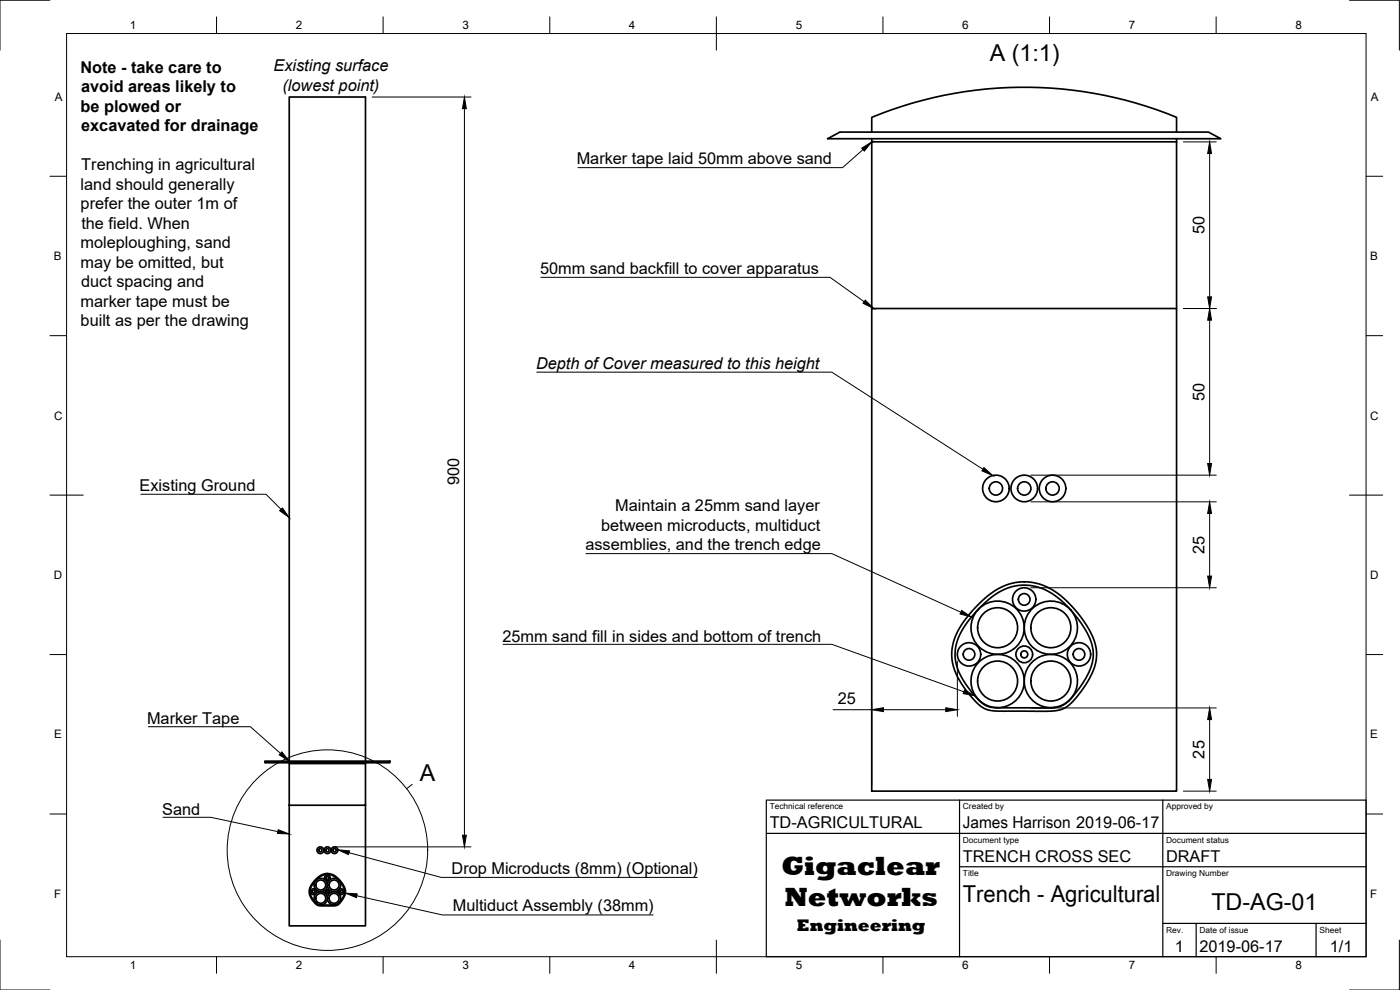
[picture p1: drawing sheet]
<svg xmlns="http://www.w3.org/2000/svg" width="420mm" height="297mm" viewBox="0 0 420 297" stroke-linecap="round" stroke-linejoin="round" font-family="sans-serif">
<!-- layer: Visible -->
<g fill="none" stroke="#000" stroke-width=".51">
<path d="M261.6 39.6v-4.4a120.4 120.4 0 0 1 91.5 0v4.4M248.4 41.6l3.7-2h110.6l3.7 2zM261.6 41.6v1M353.1 42.6h-91.5v50M353.1 41.6v51M261.6 92.6h91.5v144.8h-91.5zM293.5 183l-3.2 3.8-2.4 3.9-1 3.2-.3 2.8 .6 3.4 1.2 2.7 2.1 3.4 3 3.6M293.7 181.3l3.6-3.2 3.5-2 3.6-1.2 3.5-.3 3.8 .6 3.1 1.2 3.7 2.4 3.3 3.3 3 3.6 2.4 3.8 1.4 3.3 .5 3.5-.5 3.3-1.6 3.9-2.6 4.1-2.8 3.2-2 1.6-2.7 .8-15.8 .2-2.6-.1-2.5-.5-1.7-.9-1.5-1.3-3-3.7-2.5-3.9-1.3-3.5-.4-3.5 .6-3.5 1.7-3.9 2.4-3.5zM293.7 182.7l3.3-3.1 3.5-2.3 3.5-1.3 3.7-.4 3.7 .5 3.2 1.3 3.6 2.5 3.1 3.1M293.7 182.7l-.2 .3M293.7 182.7a8 8 0 0 1 13.3 3.1 8 8 0 0 1-8.7 10.5 8 8 0 0 1-5.5-12.5l.7-.8M321.3 183a8 8 0 0 0-13.4 2.5 8 8 0 0 0 8.4 10.8 8 8 0 0 0 5.7-12.4l-.6-.8"/>
<path d="M321.3 183l.1 .1M321.4 183.1l2.5 3.1 2.3 3.5 1.4 3.2 .5 3-.3 2.9-1 3-2.5 4.1-2.9 3.7M293.5 209.8l2.3 1.9 1.4 .4 1.6 .2M293.5 209.8a8 8 0 0 1 2.1-12.5 8 8 0 0 1 11.6 5.2 8 8 0 0 1-8 9.8M293.5 209.8a8 8 0 0 0 5.3 2.5M298.8 212.3l.4 .1M298.8 212.3h.4M299.2 212.4h16.5M316.4 212.3l-.7 .1M316.4 212.3h-.7M320.8 210.3l-2.1 1.4-2.3 .6M320.8 210.2l-1.7 1.2-2.7 .9"/>
<path d="M321.4 209.5l-.6 .7M321.4 209.5a8 8 0 0 0-2.5-12.3 8 8 0 0 0-11.3 5.5 8 8 0 0 0 8.1 9.6M321.4 209.6l-.6 .7M79.5 228.4h37.5v.5h-37.5zM86.8 228.4v-199.3h22.9v199.3M86.8 228.9v.2M109.7 228.9v.2M86.8 241.6h22.9v-12.5h-22.9v48.7h22.9v-36.2M94.7 263.9l1.8-1.4 1.6-.4 1.8 .3 1.6 1.2 1.4 1.7 .8 1.9-.3 1.6-1.6 2.4-1.2 .6h-4.2l-1-.1-.8-.6-1.4-2-.4-1.7 .5-1.6zM94.8 264.2l-1.5 2-.2 1.9 .4 1.1 1 1.4 .8 .7 .8 .2M94.8 264.1l1.9-1.4 1.7-.4 1.9 .6 1.4 1.3M94.8 264.1v.1"/>
<path d="M94.8 264.1a2 2 0 0 1 3.3 .7 2 2 0 0 1-1.9 2.7 2 2 0 0 1-1.7-2.9l.3-.4M96.1 271.5l.1 .1M96.1 271.5h.1M96.1 271.5a2 2 0 0 1-1.5-3.1 2 2 0 0 1 3.4 .2 2 2 0 0 1-1.8 2.9M100.3 271.5h.2M100.3 271.5l-4.1 .1M100.5 271.5h-.2M101.6 271l-1.1 .5M101.7 264.2l1.3 1.9 .4 1.3-.3 1.5-1.3 2M101.7 264.2h.1M101.8 270.9l-.2 .1M101.8 270.8a2 2 0 0 0-.7-3.1 2 2 0 0 0-2.8 1.4 2 2 0 0 0 2 2.4"/>
<path d="M101.8 270.8l-.2 .2"/>
<circle cx="298.9" cy="146.6" r="4"/>
<circle cx="298.9" cy="146.6" r="2"/>
<circle cx="307.4" cy="146.6" r="4"/>
<circle cx="307.4" cy="146.6" r="2"/>
<circle cx="315.9" cy="146.6" r="4"/>
<circle cx="315.9" cy="146.6" r="2"/>
<circle cx="307.4" cy="179.8" r="3.5"/>
<circle cx="307.4" cy="179.8" r="1.75"/>
<circle cx="290.8" cy="196.3" r="3.5"/>
<circle cx="290.8" cy="196.3" r="1.75"/>
<circle cx="299.4" cy="188.3" r="6"/>
<circle cx="307.4" cy="196.3" r="2.51"/>
<circle cx="307.4" cy="196.3" r="1.05"/>
<circle cx="315.4" cy="188.3" r="6"/>
<circle cx="323.8" cy="196.3" r="3.5"/>
<circle cx="323.8" cy="196.3" r="1.75"/>
<circle cx="299.4" cy="204.3" r="6"/>
<circle cx="315.4" cy="204.3" r="6"/>
<circle cx="96.1" cy="255.1" r="1.01"/>
<circle cx="96.1" cy="255.1" r=".5"/>
<circle cx="98.2" cy="255.1" r="1.01"/>
<circle cx="98.2" cy="255.1" r=".5"/>
<circle cx="100.4" cy="255.1" r="1.01"/>
<circle cx="100.4" cy="255.1" r=".5"/>
<circle cx="94.1" cy="267.5" r=".88"/>
<circle cx="94.1" cy="267.5" r=".43"/>
<circle cx="96.3" cy="269.5" r="1.49"/>
<circle cx="96.3" cy="265.5" r="1.49"/>
<circle cx="98.2" cy="263.4" r=".88"/>
<circle cx="98.2" cy="267.5" r=".62"/>
<circle cx="98.2" cy="267.5" r=".26"/>
<circle cx="98.2" cy="263.4" r=".43"/>
<circle cx="100.3" cy="265.5" r="2"/>
<circle cx="100.3" cy="269.5" r="1.49"/>
<circle cx="100.3" cy="265.5" r="1.49"/>
<circle cx="102.4" cy="267.5" r=".88"/>
<circle cx="102.4" cy="267.5" r=".43"/>
</g>
<!-- layer: Border -->
<g fill="none" stroke="#000" stroke-width=".3">
<path d="M15 .1h-15v15M20 10.1h390v276.9h-390zM65 5.1v5M115 5.1v5M165 5.1v5M215 5.1v10M265 5.1v5M315 5.1v5M365 5.1v5M405 .1h15v15M15 52.9h5M410 52.9h5"/>
<path d="M15 100.7h5M410 100.7h5M15 148.6h10M405 148.6h10M15 196.4h5M410 196.4h5M15 244.2h5M410 244.2h5M0 282.1v14.9h15M65 287v5M115 287v5M165 287v5"/>
<path d="M215 282.1v9.9M265 287v5M315 287v5M365 287v5M420 282.1v14.9h-15"/>
</g>
<!-- layer: TitleBlock -->
<path d="M230 240.1h180v46.9h-180zM230 250h180M288 240.1v46.9M349 240.1v46.9M288 260.1h122M349 277.1h61M359 277.1v9.9M395 277.1v9.9" fill="none" stroke="#000" stroke-width=".36"/>
<!-- layer: Annotations -->
<g fill="none" stroke="#000" stroke-width=".3">
<path d="M259 44.9l-6.1 5.4h-79.5M162.3 83.2h86.8l10.3 7.3M161.1 111.7h88.5l45.4 29.1M42.3 148.3h37.5l4.5 4.5M175.9 166.1h73.7l38.8 17.6M151 193.3h98.6l39.7 14.3M44.5 218h30.6l9.1 8M123.7 235.3l-1.7 1.4M48.9 245.2h14.3l20.2 4.3M104.7 255.8l27.7 7.5h76.9M107.1 268.8l25.7 5.7h63.2"/>
<circle cx="98.3" cy="255.1" r="30.1"/>
</g>
<!-- layer: Dimensions -->
<g fill="none" stroke="#000" stroke-width=".3">
<path d="M111.7 29.1h29.7M139.4 32.6v218M355.1 42.6h9.9M363 46.1v43M355.1 92.6h9.9M363 96.1v43M309.4 150.6h55.6M309.4 142.6h55.6M363 154.1v18.8M309.4 176.3h55.6M287.3 198.4v16.5M250 212.9h11.6"/>
<path d="M261.6 210.9v24.5M265.1 212.9h18.7M309.5 212.4h55.5M363 215.9v18M355.1 237.4h9.9M100.2 254.1h41.2"/>
</g>
<path d="M139.4 29.1l.6 3.5h-1.2zM363 42.6l.6 3.5h-1.2zM363 92.6l.6 3.5h-1.2zM362.4 89.1h1.2l-.6 3.5zM362.4 139.1h1.2l-.6 3.5zM363 150.6l.6 3.5h-1.2zM362.4 172.9h1.2l-.6 3.4zM261.6 212.9l3.5-.5v1.1zM283.8 212.4l3.5 .5-3.5 .6zM363 212.4l.6 3.5h-1.2zM362.4 233.9h1.2l-.6 3.5zM138.8 250.6h1.2l-.6 3.5z" fill="#000" stroke="#000" stroke-width=".3"/>
<!-- layer: Annotations -->
<path d="M258.6 44.5l3-1.9-2.2 2.7zM259.7 90.1l2.5 2.5-3.2-1.6zM84.8 152.4l2 2.9-2.9-2.1zM295.3 140.3l2.6 2.4-3.2-1.4zM288.6 183.2l2.9 1.9-3.4-.9zM289.5 207l3.1 1.8-3.5-.7zM84.6 225.6l2.2 2.8-3-1.9zM83.5 248.9l3.3 1.3-3.5-.1zM101.4 255l3.5 .3-.3 1.1zM103.7 268l3.5 .2-.3 1.1z" fill="#000" stroke="#000" stroke-width=".3"/>
<g font-size="8.1">
<text x="234.5" y="262.7">Gigaclear</text>
<text x="235.5" y="271.8">Networks</text>
</g>
<g font-size="7">
<text x="297" y="18.4">A (1:1)</text>
<text x="126" y="234.3">A</text>
<text x="289" y="270.6">Trench - Agricultural</text>
<text x="363.6" y="273">TD-AG-01</text>
</g>
<text font-size="5.2" x="239.1" y="279.3">Engineering</text>
<g font-size="4.9">
<text x="24.2" y="21.9">Note - take care to</text>
<text x="82.1" y="21.4">Existing surface</text>
<text x="24.3" y="27.7">avoid areas likely to</text>
<text x="84.8" y="27.3">(lowest point)</text>
<text x="24.2" y="33.5">be plowed or</text>
<text x="24.4" y="39.4">excavated for drainage</text>
<text x="24.4" y="51.1">Trenching in agricultural</text>
<text x="173.1" y="49.3">Marker tape laid 50mm above sand</text>
<text x="24.2" y="56.9">land should generally</text>
<text x="24.2" y="62.8">prefer the outer 1m of</text>
<text x="24.4" y="68.7">the field. When</text>
<text x="361.5" y="70.3" transform="rotate(-90 361.5 70.3)">50</text>
<text x="24.2" y="74.6">moleploughing, sand</text>
<text x="24.2" y="80.4">may be omitted, but</text>
<text x="162.1" y="82.2">50mm sand backfill to cover apparatus</text>
<text x="24.3" y="86.2">duct spacing and</text>
<text x="24.2" y="92.1">marker tape must be</text>
<text x="24.2" y="97.9">built as per the drawing</text>
<text x="160.9" y="110.6">Depth of Cover measured to this height</text>
<text x="361.5" y="120.3" transform="rotate(-90 361.5 120.3)">50</text>
<text x="41.9" y="147.3">Existing Ground</text>
<text x="137.8" y="145.7" transform="rotate(-90 137.8 145.7)">900</text>
<text x="184.7" y="153.4">Maintain a 25mm sand layer</text>
<text x="180.4" y="159.2">between microducts, multiduct</text>
<text x="175.7" y="165.1">assemblies, and the trench edge</text>
<text x="361.5" y="166.1" transform="rotate(-90 361.5 166.1)">25</text>
<text x="150.8" y="192.6">25mm sand fill in sides and bottom of trench</text>
<text x="251.4" y="211.4">25</text>
<text x="44.1" y="217.1">Marker Tape</text>
<text x="361.5" y="227.6" transform="rotate(-90 361.5 227.6)">25</text>
<text x="48.7" y="244.5">Sand</text>
<text x="231" y="248.5">TD-AGRICULTURAL</text>
<text x="289" y="248.5">James Harrison 2019-06-17</text>
<text x="135.5" y="262.2">Drop Microducts (8mm) (Optional)</text>
<text x="289" y="258.6">TRENCH CROSS SEC</text>
<text x="350" y="258.6">DRAFT</text>
<text x="135.9" y="273.5">Multiduct Assembly (38mm)</text>
<text x="352.6" y="285.7">1</text>
<text x="360" y="285.5">2019-06-17</text>
<text x="399.1" y="285.7">1/1</text>
</g>
<g font-size="3.5">
<text x="39" y="8.8">1</text>
<text x="88.8" y="8.8">2</text>
<text x="138.8" y="8.8">3</text>
<text x="188.7" y="8.8">4</text>
<text x="238.8" y="8.8">5</text>
<text x="288.7" y="8.8">6</text>
<text x="338.8" y="8.8">7</text>
<text x="388.8" y="8.8">8</text>
<text x="16.4" y="30.2">A</text>
<text x="411.4" y="30.2">A</text>
<text x="16.2" y="78">B</text>
<text x="411.2" y="78">B</text>
<text x="16.2" y="125.9">C</text>
<text x="411.2" y="125.9">C</text>
<text x="16.2" y="173.7">D</text>
<text x="411.2" y="173.7">D</text>
<text x="16.2" y="221.6">E</text>
<text x="411.2" y="221.6">E</text>
<text x="16.2" y="269.4">F</text>
<text x="411.2" y="269.4">F</text>
<text x="39" y="290.8">1</text>
<text x="88.8" y="290.8">2</text>
<text x="138.8" y="290.8">3</text>
<text x="188.7" y="290.8">4</text>
<text x="238.8" y="290.8">5</text>
<text x="288.7" y="290.8">6</text>
<text x="338.8" y="290.8">7</text>
<text x="388.8" y="290.8">8</text>
</g>
<g font-size="2.5">
<text x="231" y="242.9">Technical reference</text>
<text x="289" y="242.9">Created by</text>
<text x="350" y="242.9">Approved by</text>
<text x="289" y="252.8">Document type</text>
<text x="350" y="252.8">Document status</text>
<text x="289" y="262.9">Title</text>
<text x="350" y="262.9">Drawing Number</text>
<text x="350" y="279.9">Rev.</text>
<text x="360" y="279.9">Date of issue</text>
<text x="396" y="279.9">Sheet</text>
</g>
</svg>
